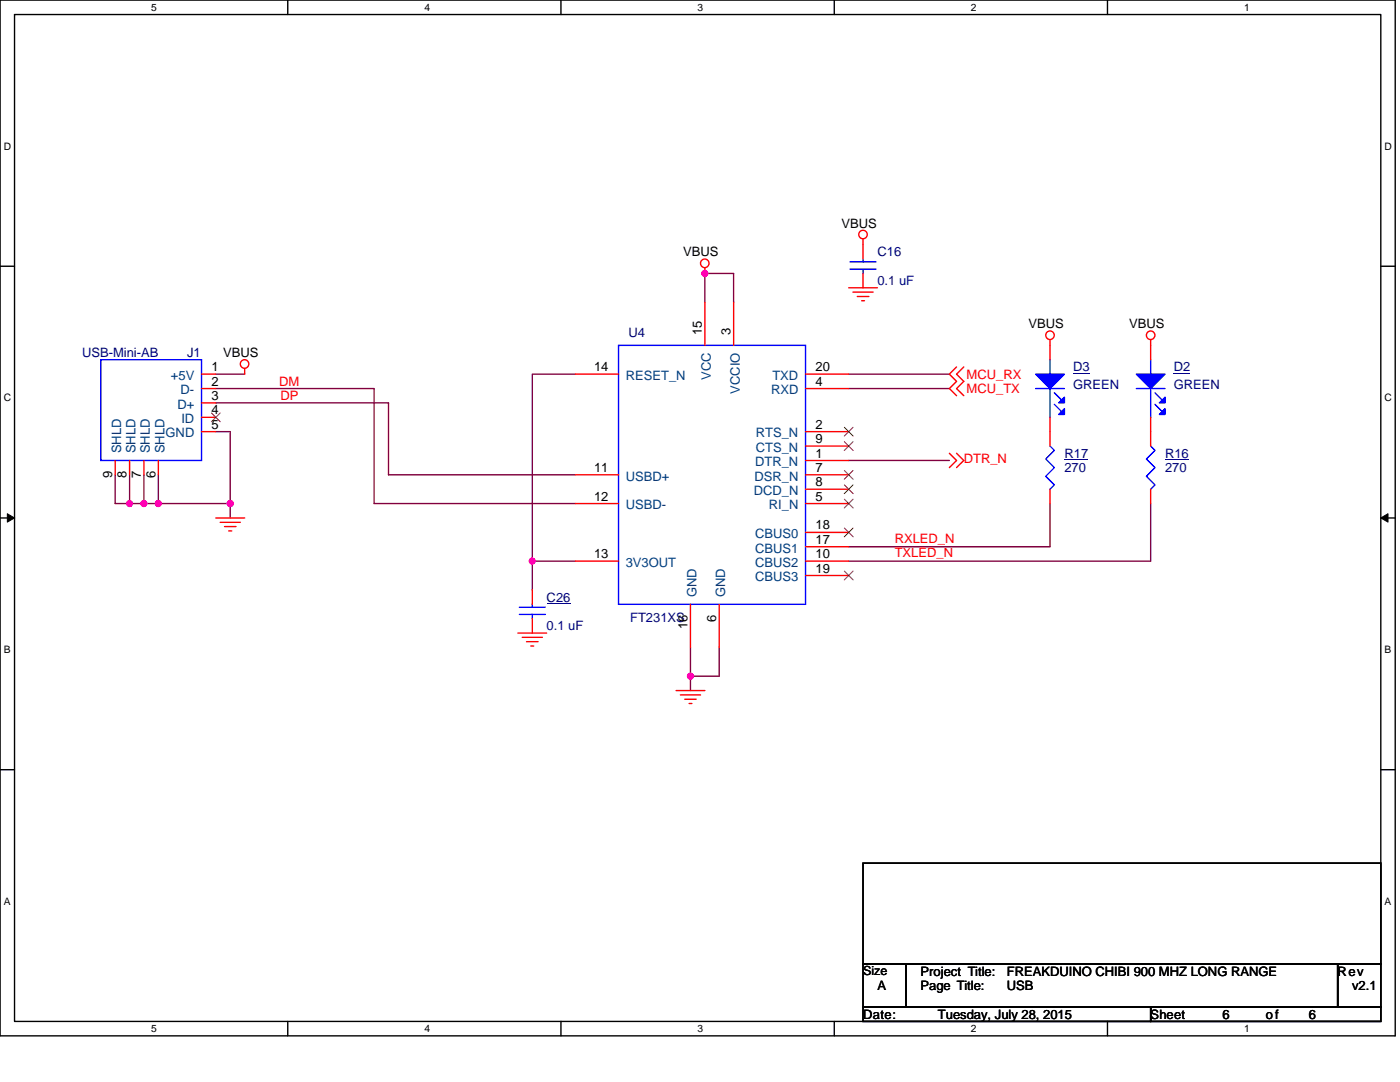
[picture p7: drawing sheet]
<svg xmlns="http://www.w3.org/2000/svg" width="279mm" height="216mm" viewBox="0 0 279 216" stroke-linecap="round" stroke-linejoin="round" font-family="sans-serif">
<path d="M0 0h278.4v206.7h-278.4zM2.9 2.9h272.7v200.9h-272.7z" fill="none" stroke="#000" stroke-width=".28"/>
<g fill="#fff">
<path d="M30.2 .3h1.1v2.3h-1.1z"/>
<path d="M30.2 204.1h1.1v2.3h-1.1z"/>
</g>
<path d="M57.4 0v2.9M57.4 203.8v2.9" fill="none" stroke="#000" stroke-width=".28"/>
<g fill="#fff">
<path d="M84.7 .3h1.1v2.3h-1.1z"/>
<path d="M84.7 204.1h1.1v2.3h-1.1z"/>
</g>
<path d="M112 0v2.9M112 203.8v2.9" fill="none" stroke="#000" stroke-width=".28"/>
<g fill="#fff">
<path d="M139.2 .3h1.2v2.3h-1.2z"/>
<path d="M139.2 204.1h1.2v2.3h-1.2z"/>
</g>
<path d="M166.5 0v2.9M166.5 203.8v2.9" fill="none" stroke="#000" stroke-width=".28"/>
<g fill="#fff">
<path d="M193.8 .3h1.1v2.3h-1.1z"/>
<path d="M193.8 204.1h1.1v2.3h-1.1z"/>
</g>
<path d="M221 0v2.9M221 203.8v2.9" fill="none" stroke="#000" stroke-width=".28"/>
<g fill="#fff">
<path d="M248.3 .3h1.1v2.3h-1.1z"/>
<path d="M248.3 204.1h1.1v2.3h-1.1z"/>
<path d="M.7 28h1.5v2.3h-1.5z"/>
<path d="M276.3 28h1.5v2.3h-1.5z"/>
<path d="M.7 78.2h1.5v2.3h-1.5z"/>
<path d="M276.3 78.2h1.5v2.3h-1.5z"/>
</g>
<path d="M0 53.1h2.9M275.6 53.1h2.8" fill="none" stroke="#000" stroke-width=".28"/>
<g fill="#fff">
<path d="M.7 128.5h1.4v2.2h-1.4z"/>
<path d="M276.3 128.5h1.4v2.2h-1.4z"/>
</g>
<path d="M0 103.4h2.9M275.6 103.4h2.8" fill="none" stroke="#000" stroke-width=".28"/>
<path d="M1.5 102.5l1.4 .9-1.4 .8zM275.6 103.4l1.4-.9v1.7z" fill="#000" stroke="#000" stroke-width=".2"/>
<g fill="#fff">
<path d="M.7 178.7h1.4v2.3h-1.4z"/>
<path d="M276.3 178.7h1.4v2.3h-1.4z"/>
</g>
<path d="M0 153.6h2.9M275.6 153.6h2.8M172.2 172.2h103.4v20.1h-103.4zM172.2 192.3h8.6v8.6h-8.6zM180.8 192.3h86.2v8.6h-86.2zM267 192.3h8.6v8.6h-8.6zM172.2 200.9h57.4v2.9h-57.4zM229.6 200.9h46v2.9h-46z" fill="none" stroke="#000" stroke-width=".28"/>
<g fill="none" stroke="#800040" stroke-width=".28">
<path d="M43.1 77.5h31.6v23h40.1M43.1 74.7h5.7M114.8 74.7h-8.6v37.3M140.7 60.3v-5.7h5.7v5.7M169.4 74.7h20.1M169.4 77.5h20.1M23 94.7v5.8h2.9M25.9 94.7v5.8M28.7 94.7v5.8M31.6 94.7v5.8M43.1 86.1h2.9v14.4M43.1 80.4h34.4v14.3h37.3"/>
<path d="M169.4 91.9h20.1M25.9 100.5h2.8M28.7 100.5h2.9M31.6 100.5h14.4M46 100.5v2.9M106.2 112v5.7M106.2 112h8.6M209.5 100.5v8.6h-40.1M229.6 100.5v11.5h-60.2M137.8 129.2v5.7M137.8 134.9v2.9M143.5 129.2v5.7h-5.7"/>
</g>
<g fill="#f0f" stroke="#f0f" stroke-width=".28">
<circle cx="137.8" cy="134.9" r=".57"/>
<circle cx="45.9" cy="100.5" r=".57"/>
<circle cx="31.6" cy="100.5" r=".57"/>
<circle cx="28.7" cy="100.5" r=".57"/>
<circle cx="25.8" cy="100.5" r=".57"/>
<circle cx="140.7" cy="54.6" r=".57"/>
<circle cx="106.2" cy="112" r=".57"/>
</g>
<g fill="none" stroke="#f00" stroke-width=".28">
<path d="M140.7 53.4v1.2M169.4 57.4h5.7M170.2 58.3h4M171.1 59.2h2.3M172.2 47.7v4M172.2 54.6v2.8M40.2 77.5h2.9M40.2 74.7h2.9M48.8 73.5v1.2M114.8 74.7h8.6M140.7 60.3v8.6M146.4 60.3v8.6"/>
<path d="M160.8 77.5h8.6M160.8 74.7h8.6M172 60h.5M190.9 73.2l-1.4 1.5 1.4 1.4-1.4 1.4 1.4 1.5M192.3 73.2l-1.4 1.5 1.4 1.4-1.4 1.4 1.4 1.5M209.5 67.8v4M229.6 67.8v4M23 91.9v2.8M25.9 91.9v2.8M28.7 91.9v2.8M31.6 91.9v2.8M40.2 80.4h2.9"/>
<path d="M40.2 86.1h2.9M40.2 83.3h2.9M114.8 94.7h8.6M160.8 91.9h8.6M160.8 86.1h8.6M160.8 94.7h8.6M160.8 97.6h8.6M160.8 89h8.6M189.5 90.4l1.4 1.5-1.4 1.4M190.9 90.4l1.4 1.5-1.4 1.4M209.5 83.3v5.7M209.5 97.6v2.9"/>
<path d="M229.6 83.3v5.7M229.6 97.6v2.9M43.1 103.4h5.7M43.9 104.2h4.1M44.8 105.1h2.3M45.7 105.9h.5M106.2 117.7v2.9M114.8 100.5h8.6M114.8 112h8.6M160.8 100.5h8.6M160.8 112h8.6M160.8 109.1h8.6"/>
<path d="M160.8 106.2h8.6M160.8 114.8h8.6M103.4 126.3h5.7M104.2 127.2h4M105.1 128h2.3M105.9 128.9h.6M106.2 123.4v2.9M134.9 137.8h5.8M135.8 138.7h4M136.7 139.5h2.2M137.8 120.6v8.6M143.5 120.6v8.6"/>
<path d="M137.5 140.4h.6"/>
<circle cx="140.6" cy="52.5" r=".85"/>
<circle cx="172.2" cy="46.8" r=".85"/>
<circle cx="48.8" cy="72.6" r=".85"/>
<circle cx="209.5" cy="66.9" r=".85"/>
<circle cx="229.6" cy="66.9" r=".85"/>
</g>
<g fill="#00f" stroke="#00f" stroke-width=".28">
<path d="M226.8 74.7h5.7l-2.9 2.8z" fill-rule="evenodd"/>
<path d="M231.4 80.4l1.1-1.2v1.2z" fill-rule="evenodd"/>
<path d="M232.5 81.5v1.2h-1.1z" fill-rule="evenodd"/>
<path d="M206.7 74.7h5.7l-2.9 2.8z" fill-rule="evenodd"/>
<path d="M212.4 79.2v1.2h-1.1z" fill-rule="evenodd"/>
<path d="M212.4 81.5v1.2h-1.1z" fill-rule="evenodd"/>
</g>
<g fill="none" stroke="#00f" stroke-width=".28">
<path d="M169.7 53.7h5.1M169.7 52.3h5.1M172.2 51.7v.6M172.2 53.7v.9M20.1 71.8h20.1v20.1h-20.1zM123.4 68.9h37.4v51.7h-37.4zM206.7 77.5h5.7M209.5 71.8v2.9M209.5 77.5v5.8M210.4 78.4l1.5 1.4M226.8 77.5h5.7M229.6 71.8v2.9"/>
<path d="M229.6 77.5v5.8M230.5 78.4l1.4 1.4M209.5 89l.9 .9-1.7 1.7 1.7 1.7-1.7 1.7 1.7 1.8-.9 .8M210.4 80.7l1.5 1.4M229.6 89l.9 .9-1.7 1.7 1.7 1.7-1.7 1.7 1.7 1.8-.9 .8M230.5 80.7l1.4 1.4M103.7 122.6h5.1M103.7 121.2h5.1M106.2 120.6v.6M106.2 122.6v.8"/>
</g>
<path d="M214.1 74.5h3.3M234.2 74.5h3.3M212.4 91.7h4.8M232.5 91.7h4.8M109.1 120.4h4.7" fill="none" stroke="#000080" stroke-width=".2"/>
<g fill="none" stroke="#804000" stroke-width=".2">
<path d="M42.2 82.4l1.8 1.8M43.9 82.4l-1.7 1.8M168.5 85.3l1.8 1.7M168.5 99.6l1.8 1.8M168.5 93.9l1.8 1.7M168.5 96.8l1.8 1.7M168.5 88.1l1.8 1.8M170.2 85.3l-1.7 1.7M170.2 99.6l-1.7 1.8M170.2 93.9l-1.7 1.7M170.2 96.8l-1.7 1.7M170.2 88.1l-1.7 1.8"/>
<path d="M168.5 105.4l1.8 1.7M168.5 114l1.8 1.7M170.2 105.4l-1.7 1.7M170.2 114l-1.7 1.7"/>
</g>
<g font-size="2.6">
<text x="167.9" y="45.4">VBUS</text>
<text x="136.4" y="51.2">VBUS</text>
<text x="205.3" y="65.5">VBUS</text>
<text x="225.3" y="65.5">VBUS</text>
<text x="44.5" y="71.2">VBUS</text>
<text x="140.1" y="66.9" transform="rotate(-90 140.1 66.9)">15</text>
<text x="145.8" y="66.9" transform="rotate(-90 145.8 66.9)">3</text>
<text x="42.2" y="74.1">1</text>
<text x="42.2" y="76.9">2</text>
<text x="118.6" y="74.1">14</text>
<text x="162.8" y="74.1">20</text>
<text x="162.8" y="76.9">4</text>
<text x="42.2" y="82.7">4</text>
<text x="42.2" y="79.8">3</text>
<text x="42.2" y="85.5">5</text>
<text x="162.8" y="85.5">2</text>
<text x="162.8" y="88.4">9</text>
<text x="22.4" y="95.3" transform="rotate(-90 22.4 95.3)">9</text>
<text x="25.3" y="95.3" transform="rotate(-90 25.3 95.3)">8</text>
<text x="28.1" y="95.3" transform="rotate(-90 28.1 95.3)">7</text>
<text x="31" y="95.3" transform="rotate(-90 31 95.3)">6</text>
<text x="118.6" y="94.1">11</text>
<text x="162.8" y="94.1">7</text>
<text x="162.8" y="91.3">1</text>
<text x="118.6" y="99.9">12</text>
<text x="162.8" y="99.9">5</text>
<text x="162.8" y="97">8</text>
<text x="162.8" y="105.6">18</text>
<text x="118.6" y="111.4">13</text>
<text x="162.8" y="111.4">10</text>
<text x="162.8" y="108.5">17</text>
<text x="162.8" y="114.2">19</text>
<text x="137.2" y="125.5" transform="rotate(-90 137.2 125.5)">16</text>
<text x="142.9" y="124" transform="rotate(-90 142.9 124)">6</text>
<text x="175.1" y="197.5">A</text>
<text x="183.7" y="194.7">Project Title:</text>
<text x="183.7" y="197.5">Page Title:</text>
<text x="200.9" y="194.7">FREAKDUINO CHIBI 900 MHZ LONG RANGE</text>
<text x="200.9" y="197.5">USB</text>
<text x="267" y="194.7">Rev</text>
<text x="269.8" y="197.5">v2.1</text>
<text x="172.2" y="203.3">Date:</text>
<text x="187.2" y="203.3">Tuesday, July 28, 2015</text>
<text x="229.6" y="203.3">Sheet</text>
<text x="244" y="203.3">6</text>
<text x="252.6" y="203.3">of</text>
<text x="261.2" y="203.3">6</text>
</g>
<g font-size="2.6" fill="#000080">
<text x="175.1" y="51.2">C16</text>
<text x="175.1" y="56.9">0.1 uF</text>
<text x="16.4" y="71.2">USB-Mini-AB</text>
<text x="37.3" y="71.2">J1</text>
<text x="125.5" y="67.2">U4</text>
<text x="214.1" y="74.1">D3</text>
<text x="214.1" y="77.6">GREEN</text>
<text x="234.2" y="74.1">D2</text>
<text x="234.2" y="77.6">GREEN</text>
<text x="212.4" y="91.3">R17</text>
<text x="212.4" y="94.2">270</text>
<text x="232.5" y="91.3">R16</text>
<text x="232.5" y="94.2">270</text>
<text x="109.1" y="120">C26</text>
<text x="109.1" y="125.8">0.1 uF</text>
<text x="125.8" y="124.1">FT231XS</text>
</g>
<g font-size="2.6" fill="#004080">
<text x="34.1" y="75.8">+5V</text>
<text x="124.9" y="75.8">RESET_N</text>
<text x="141.9" y="75.8" transform="rotate(-90 141.9 75.8)">VCC</text>
<text x="154.1" y="75.8">TXD</text>
<text x="35.4" y="81.6">D+</text>
<text x="36" y="78.7">D-</text>
<text x="147.6" y="78.5" transform="rotate(-90 147.6 78.5)">VCCIO</text>
<text x="153.9" y="78.7">RXD</text>
<text x="33" y="87.3">GND</text>
<text x="36.2" y="84.4">ID</text>
<text x="150.8" y="87.3">RTS_N</text>
<text x="24.2" y="90.4" transform="rotate(-90 24.2 90.4)">SHLD</text>
<text x="27.1" y="90.4" transform="rotate(-90 27.1 90.4)">SHLD</text>
<text x="29.9" y="90.4" transform="rotate(-90 29.9 90.4)">SHLD</text>
<text x="32.8" y="90.4" transform="rotate(-90 32.8 90.4)">SHLD</text>
<text x="124.9" y="95.9">USBD+</text>
<text x="150.6" y="95.9">DSR_N</text>
<text x="150.7" y="93">DTR_N</text>
<text x="150.8" y="90.2">CTS_N</text>
<text x="124.9" y="101.6">USBD-</text>
<text x="150.4" y="98.8">DCD_N</text>
<text x="153.4" y="101.6">RI_N</text>
<text x="150.7" y="107.4">CBUS0</text>
<text x="124.9" y="113.1">3V3OUT</text>
<text x="150.7" y="113.1">CBUS2</text>
<text x="150.7" y="110.3">CBUS1</text>
<text x="139" y="119.1" transform="rotate(-90 139 119.1)">GND</text>
<text x="144.7" y="119.1" transform="rotate(-90 144.7 119.1)">GND</text>
<text x="150.7" y="116">CBUS3</text>
</g>
<g font-size="2.6" fill="#f00">
<text x="55.7" y="77">DM</text>
<text x="192.9" y="75.5">MCU_RX</text>
<text x="56" y="79.8">DP</text>
<text x="192.9" y="78.4">MCU_TX</text>
<text x="192.3" y="92.5">DTR_N</text>
<text x="178.6" y="108.3">RXLED_N</text>
<text x="178.6" y="111.2">TXLED_N</text>
</g>
<text font-size="2.5" x="172.2" y="194.6">Size</text>
<g font-size="2">
<text x="30.2" y="2.2">5</text>
<text x="84.7" y="2.2">4</text>
<text x="139.2" y="2.2">3</text>
<text x="193.8" y="2.2">2</text>
<text x="248.3" y="2.2">1</text>
<text x=".7" y="29.8">D</text>
<text x="276.3" y="29.8">D</text>
<text x=".7" y="80.1">C</text>
<text x="276.3" y="80.1">C</text>
<text x=".7" y="130.3">B</text>
<text x="276.3" y="130.3">B</text>
<text x=".7" y="180.5">A</text>
<text x="276.3" y="180.5">A</text>
<text x="30.2" y="206">5</text>
<text x="84.7" y="206">4</text>
<text x="139.2" y="206">3</text>
<text x="193.8" y="206">2</text>
<text x="248.3" y="206">1</text>
</g>
</svg>
